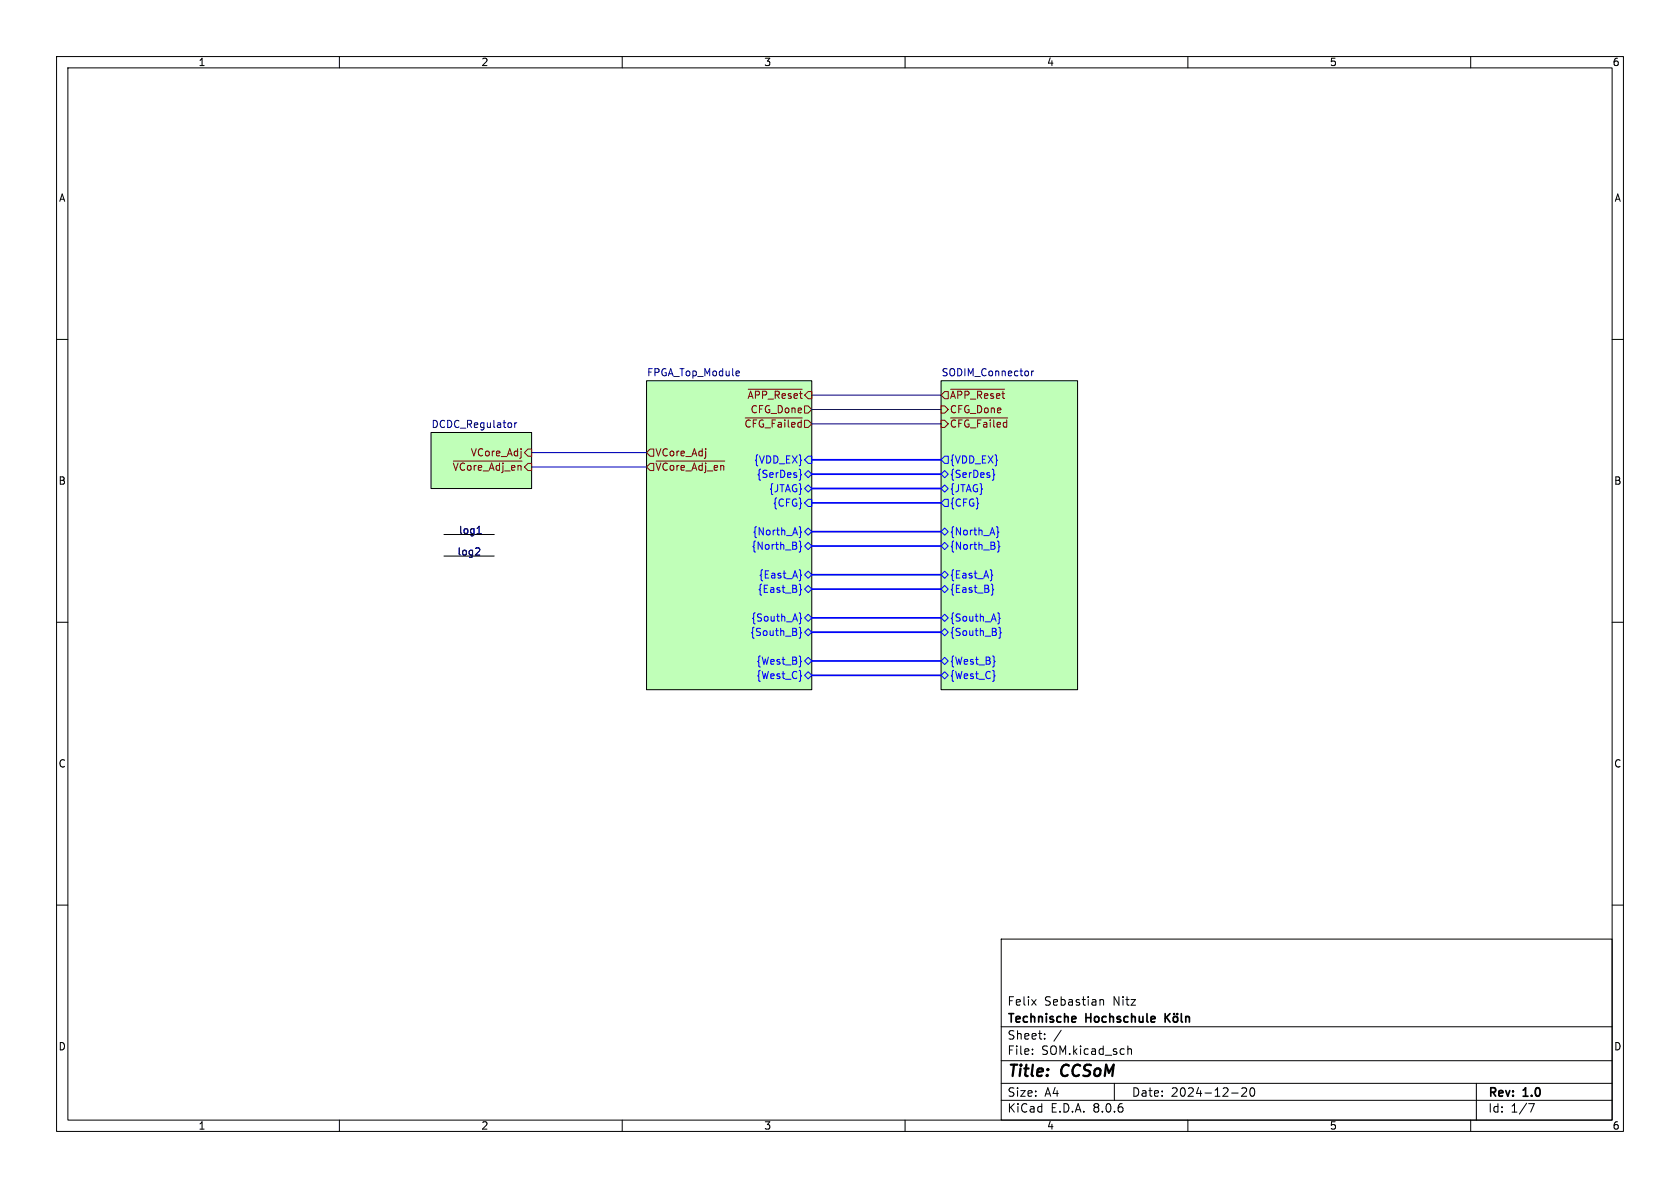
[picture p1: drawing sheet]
<svg xmlns="http://www.w3.org/2000/svg" width="297mm" height="210mm" viewBox="0 0 297 210" stroke-linecap="round" stroke-linejoin="round" font-family="sans-serif">
<g fill="none" stroke="#000" stroke-width=".18">
<path d="M10 10h277v190h-277zM12 12h273v186h-273zM60 10v2M110 10v2M160 10v2M210 10v2M260 10v2M10 60h2M285 60h2M76.2 76.5h17.8v9.9h-17.8zM114.3 67.3h29.2v54.6h-29.2zM166.4 67.3h24.1v54.6h-24.1z"/>
<path d="M78.5 94.5h8.9M78.5 98.3h8.9M10 110h2M285 110h2M10 160h2M285 160h2M177 166h108v32h-108zM182.4 176.7l.8 1M183.2 176.7l-.8 1M194.5 176.8l.2-.1 .3 .1 .1 .9M60 198v2M110 198v2"/>
<path d="M160 198v2M177 194.5h108M177 191.5h108M177 187.5h108M177 181.5h108M182.5 186.3v.1M182.5 185.5v.1M184.7 183.6v.1M184.7 182.8v.1M187.6 182.1l-1.3 2M197 191.5v3M199.4 184.9v1.5"/>
<path d="M199.4 185.5l.2-.1 .4 .1v.9M210 198v2M217.7 193.2h1.2M219.5 192.4l.6-.1 .2 .1 .1 .3-.9 1.1h.9M221.2 192.4l.1-.1a.81 .81 0 0 1 .6 .6 .81 .81 0 0 1-.3 .8l-.1 .1a.81 .81 0 0 1-.6-.6 .81 .81 0 0 1 .3-.8zM260 198v2M261 191.5v6.5M270.2 195.1h1l-.6 1.5"/>
</g>
<path d="M190.1 179.8l.1 .2-.7 .2M206 179.2v1.5M206.2 179.8l.6 .9M206.8 179.2l-.8 .8M207.5 179.8l.2-.1 .4 .1 .1 .6-.1 .2-.4 .1-.2-.2zM207.6 179.2v.1M208.1 179.2v.1M208.8 179.2v1.3l.3 .2M209.6 179.8l.2-.1 .4 .1 .1 .9M209.6 179.7v1" fill="none" stroke="#000" stroke-width=".3"/>
<g fill="#c0ffb8" stroke="#c0ffb8" stroke-width=".18">
<path d="M166.4 67.3h24.1v54.6h-24.1z"/>
<path d="M114.3 67.3h29.2v54.6h-29.2z"/>
<path d="M76.2 76.5h17.8v9.9h-17.8z"/>
</g>
<g fill="none" stroke="#00f" stroke-width=".18">
<path d="M141.3 93.1l.2 .2v.6l.2 .2-.2 .2v.6l-.2 .1M141.3 95.6l.2 .2v.6l.2 .2-.2 .2v.6l-.2 .2M141.5 83v.7l.2 .2-.2 .2v.6l-.2 .2M142.2 86.4l.7-.7 .6 .7-.6 .6zM142.2 83.8l.7-.6 .6 .6-.6 .7zM142.2 96.5l.7-.6 .6 .6-.6 .7zM142.2 94l.7-.7 .6 .7-.6 .6zM142.9 80.6h.6v1.3h-.6l-.7-.6zM142.9 88.3h.6v1.2h-.6l-.7-.6zM166.4 81.3l.6-.7h.6v1.3h-.6zM166.4 86.4l.6-.7 .6 .7-.6 .6zM166.4 83.8l.6-.6 .6 .6-.6 .7z"/>
<path d="M166.4 94l.6-.7 .6 .7-.6 .6zM166.4 96.5l.6-.6 .6 .6-.6 .7zM167 88.3h.6v1.2h-.6l-.6-.6zM175.6 83l.1 .7 .2 .2-.2 .2v.6l-.3 .2M176.2 93.1l.2 .2v.6l.2 .2-.2 .2v.6l-.2 .1M176.3 95.6l.3 .2v.6l.2 .2-.2 .2v.6l-.3 .2M141.3 110.9l.2 .2v.6l.2 .2-.2 .1v.6l-.2 .2M141.3 108.3l.2 .2v.6l.2 .2-.2 .2v.6l-.2 .2M141.5 103.3v.8l.2 .1-.2 .2v.6l-.2 .2M141.5 100.8v.7l.2 .2-.2 .2v.7M141.5 116.8l.2 .1-.2 .2M141.6 119.4l.1 .1h-.1"/>
<path d="M142.2 119.4l.7-.7 .6 .7-.6 .6zM142.2 104.1l.7-.6 .6 .6-.6 .7zM142.2 109.2l.7-.6 .6 .6-.6 .7zM142.2 116.8l.7-.6 .6 .6-.6 .7zM142.2 101.6l.7-.6 .6 .6-.6 .6zM142.9 111.1l.6 .7-.6 .6-.7-.6zM166.4 116.8l.6-.6 .6 .6-.6 .7zM166.4 101.6l.6-.6 .6 .6-.6 .6zM166.4 111.8l.6-.7 .6 .7-.6 .6zM166.4 109.2l.6-.6 .6 .6-.6 .7zM166.4 119.4l.6-.7 .6 .7-.6 .6zM166.4 104.1l.6-.6 .6 .6-.6 .7z"/>
<path d="M175.2 100.8l.1 .7 .2 .2-.2 .2-.1 .7M175.2 103.3l.3 .1v.7l.2 .1-.2 .2v.6l-.3 .2M175.7 116.8l.2 .1-.2 .2M175.8 119.4l.1 .1h-.1M176.4 108.3l.2 .2v.6l.2 .2-.2 .2v.6l-.2 .2M176.6 110.9l.2 .2v.6l.2 .2-.2 .1v.6l-.2 .2"/>
</g>
<g fill="none" stroke="#800000" stroke-width=".18">
<path d="M92.1 79.3v.1M93.3 79.4h.7v1.2h-.7l-.6-.6zM114.9 79.4h.7v1.2h-.7l-.6-.6zM131.7 73.9h10.1M132.3 68.8h9.5M142.2 71.8h.7l.6 .6-.6 .6h-.7zM166.4 69.9l.6-.7h.6v1.3h-.6zM166.4 71.8h.6l.6 .6-.6 .6h-.6zM166.4 74.3h.6l.6 .6-.6 .7h-.6zM168.1 68.8h9.5M168.1 73.9h10M80.1 81.5h12.2"/>
<path d="M114.9 81.9h.7v1.3h-.7l-.6-.6zM116 81.5h12.1"/>
</g>
<g fill="none" stroke="#000080" stroke-width=".18">
<path d="M91 74.7v.9M91.4 74.7l-.4 .3M130.3 65.6h.4v.3l-.6 .1M130.7 66.4h-.4M143.5 74.9h22.9M143.5 72.4h22.9M143.5 69.9h22.9M182.4 65.6v.8M182.7 65.6l-.3 .2M84.3 94.3h.8M84.6 96.8l.2 .3v.3l-.8 .7h.8M84.6 93.2l.1-.2v1.3"/>
<path d="M94 82.6h20.3M94 80h20.3"/>
</g>
<path d="M143.5 81.3h22.9M143.5 83.8h22.9M143.5 88.9h22.9M143.5 96.5h22.9M143.5 94h22.9M143.5 86.4h22.9M143.5 104.1h22.9M143.5 101.6h22.9M143.5 109.2h22.9M143.5 111.8h22.9M143.5 116.8h22.9M143.5 119.4h22.9" fill="none" stroke="#00f" stroke-width=".3"/>
<g font-size="2.8">
<text x="178" y="190.9">Title:</text>
<text x="187.7" y="190.9">CCSoM</text>
</g>
<g font-size="2.1">
<text x="178" y="178">Felix</text>
<text x="184.6" y="178">Sebastian</text>
<text x="196.8" y="178">Nitz</text>
<text x="178" y="184">Sheet:</text>
<text x="178" y="181.2">Technische</text>
<text x="192" y="181.2">Hochschule</text>
<text x="178" y="186.7">File:</text>
<text x="184.1" y="186.7">SOM.kicad_sch</text>
<text x="178" y="196.9">KiCad</text>
<text x="178" y="194.1">Size:</text>
<text x="184.7" y="194.1">A4</text>
<text x="185.7" y="196.9">E.D.A.</text>
<text x="193.3" y="196.9">8.0.6</text>
<text x="200" y="194.1">Date:</text>
<text x="207" y="194.1">2024-12-20</text>
<text x="263" y="194.3">Rev:</text>
<text x="263" y="196.9">Id:</text>
<text x="267.1" y="196.9">1/7</text>
<text x="269.4" y="194.3">1.0</text>
</g>
<g font-size="1.8">
<text x="35" y="11.9">1</text>
<text x="85" y="11.9">2</text>
<text x="135" y="11.9">3</text>
<text x="185" y="11.9">4</text>
<text x="235" y="11.9">5</text>
<text x="285" y="11.9">6</text>
<text x="10.3" y="35.9">A</text>
<text x="285.3" y="35.9">A</text>
<text x="10.3" y="85.9">B</text>
<text x="285.3" y="85.9">B</text>
<text x="10.3" y="135.9">C</text>
<text x="285.3" y="135.9">C</text>
<text x="10.3" y="185.9">D</text>
<text x="285.3" y="185.9">D</text>
<text x="35" y="199.9">1</text>
<text x="85" y="199.9">2</text>
<text x="135" y="199.9">3</text>
<text x="185" y="199.9">4</text>
<text x="235" y="199.9">5</text>
<text x="285" y="199.9">6</text>
</g>
<g font-size="1.8" fill="#000080">
<text x="114.3" y="66.6">FPGA_Top_Module</text>
<text x="166.4" y="66.6">SODIM_Connector</text>
<text x="76.2" y="75.7">DCDC_Regulator</text>
<text x="81" y="94.6">log1</text>
<text x="80.8" y="98.4">log2</text>
</g>
<g font-size="1.8" fill="#800000">
<text x="132" y="70.7">~{APP_Reset}</text>
<text x="167.8" y="70.7">~{APP_Reset}</text>
<text x="131.5" y="75.8">~{CFG_Failed}</text>
<text x="132.6" y="73.3">CFG_Done</text>
<text x="167.8" y="73.3">CFG_Done</text>
<text x="167.8" y="75.8">~{CFG_Failed}</text>
<text x="79.9" y="83.4">~{VCore_Adj_en}</text>
<text x="83.1" y="80.9">VCore_Adj</text>
<text x="115.8" y="83.4">~{VCore_Adj_en}</text>
<text x="115.8" y="80.9">VCore_Adj</text>
</g>
<g font-size="1.8" fill="#00f">
<text x="133.2" y="82.1">{VDD_EX}</text>
<text x="167.8" y="82.1">{VDD_EX}</text>
<text x="133.7" y="84.7">{SerDes}</text>
<text x="135.9" y="87.2">{JTAG}</text>
<text x="136.5" y="89.8">{CFG}</text>
<text x="167.8" y="89.8">{CFG}</text>
<text x="167.8" y="87.2">{JTAG}</text>
<text x="167.8" y="84.7">{SerDes}</text>
<text x="133" y="94.8">{North_A}</text>
<text x="167.8" y="94.8">{North_A}</text>
<text x="132.8" y="97.4">{North_B}</text>
<text x="167.8" y="97.4">{North_B}</text>
<text x="133.9" y="105">{East_B}</text>
<text x="134" y="102.5">{East_A}</text>
<text x="167.8" y="102.5">{East_A}</text>
<text x="167.8" y="105">{East_B}</text>
<text x="132.5" y="112.6">{South_B}</text>
<text x="132.7" y="110.1">{South_A}</text>
<text x="167.8" y="112.6">{South_B}</text>
<text x="167.8" y="110.1">{South_A}</text>
<text x="133.6" y="117.7">{West_B}</text>
<text x="167.8" y="117.7">{West_B}</text>
<text x="133.6" y="120.2">{West_C}</text>
<text x="167.8" y="120.2">{West_C}</text>
</g>
</svg>
